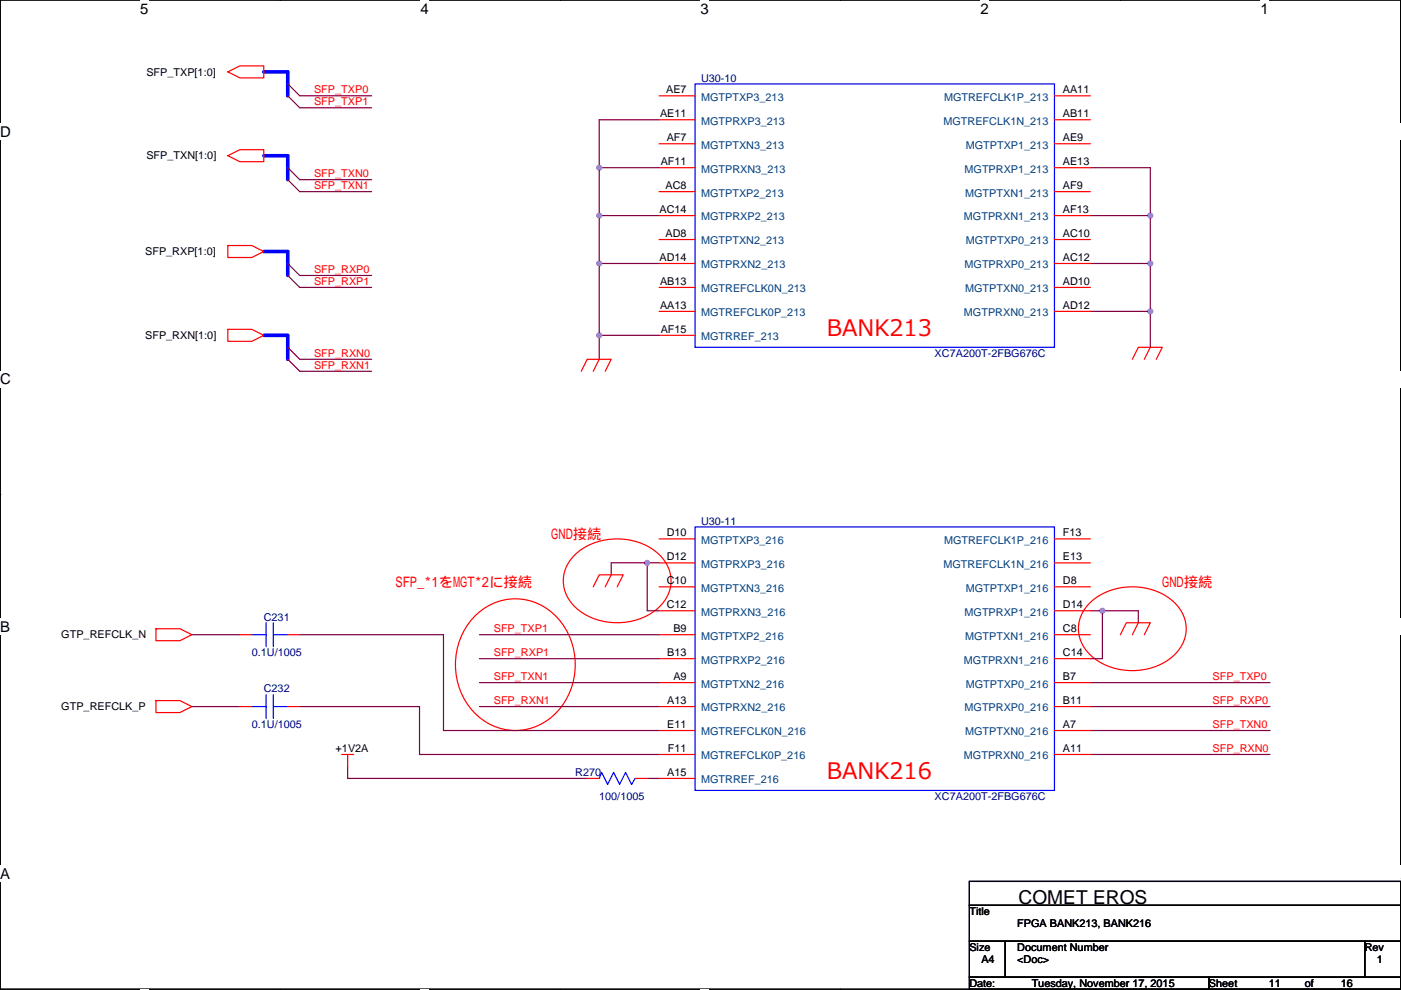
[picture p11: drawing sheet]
<svg xmlns="http://www.w3.org/2000/svg" width="297mm" height="210mm" viewBox="0 0 297 210" stroke-linecap="round" stroke-linejoin="round" font-family="sans-serif">
<path d="M0 0h297v209.8h-297z" fill="none" stroke="#000" stroke-width=".25"/>
<g fill="#fff">
<path d="M29.7 0h1.8v3.5h-1.8z"/>
<path d="M29.7 209.8l1.8 .1z"/>
</g>
<path d="M59.4 0h.1M59.4 209.8h.1" fill="none" stroke="#000" stroke-width=".25"/>
<g fill="#fff">
<path d="M89.1 0h1.8v3.5h-1.8z"/>
<path d="M89.1 209.8l1.8 .1z"/>
</g>
<path d="M118.8 0h.1M118.8 209.8h.1" fill="none" stroke="#000" stroke-width=".25"/>
<g fill="#fff">
<path d="M148.5 0h1.8v3.5h-1.8z"/>
<path d="M148.5 209.8l1.8 .1z"/>
</g>
<path d="M178.2 0h.1M178.2 209.8h.1" fill="none" stroke="#000" stroke-width=".25"/>
<g fill="#fff">
<path d="M207.9 0h1.8v3.5h-1.8z"/>
<path d="M207.9 209.8l1.8 .1z"/>
</g>
<path d="M237.6 0h.1M237.6 209.8h.1" fill="none" stroke="#000" stroke-width=".25"/>
<g fill="#fff">
<path d="M267.3 0h1.7v3.5h-1.7z"/>
<path d="M267.3 209.8l1.7 .1z"/>
<path d="M0 26.2h2.3v3.6h-2.3z"/>
<path d="M297 26.2v3.6z"/>
<path d="M0 78.7h2.3v3.5h-2.3z"/>
<path d="M297 78.7v3.5z"/>
</g>
<path d="M0 52.5h.1M297 52.5h.1" fill="none" stroke="#000" stroke-width=".25"/>
<g fill="#fff">
<path d="M0 131.1h2.2v3.6h-2.2z"/>
<path d="M297 131.1v3.6z"/>
</g>
<path d="M0 104.9h.1M297 104.9h.1" fill="none" stroke="#000" stroke-width=".25"/>
<path d="M0 104.9h.1M297 104.9h.1" fill="none" stroke="#000" stroke-width=".21"/>
<g fill="#fff">
<path d="M0 183.6h2.2v3.5h-2.2z"/>
<path d="M297 183.6v3.5z"/>
</g>
<path d="M0 157.4h.1M297 157.4h.1M205.5 187h91.5v5h-91.5zM205.5 192h91.5v7.7h-91.5zM205.5 199.7h7.7v7.6h-7.7zM213.2 199.7h76.2v7.6h-76.2zM289.4 199.7h7.6v7.6h-7.6zM205.5 207.3h50.8v2.5h-50.8zM256.3 207.3h40.7v2.5h-40.7z" fill="none" stroke="#000" stroke-width=".25"/>
<g fill="none" stroke="#f00" stroke-width=".25">
<path d="M48.3 15.2l2.5-1.2h5.1v2.5h-5.1zM48.3 33l2.5-1.2h5.1v2.5h-5.1zM139.7 20.3h7.7M139.7 25.4h7.7M139.7 30.5h7.7M139.7 35.6h7.7M223.6 20.3h7.6M223.6 25.4h7.6M223.6 30.5h7.6M223.6 35.6h7.6M48.3 52.1h5.1l2.5 1.2-2.5 1.3h-5.1zM139.7 40.6h7.7"/>
<path d="M139.7 45.7h7.7M139.7 50.8h7.7M139.7 55.9h7.7M223.6 40.6h7.6M223.6 45.7h7.6M223.6 50.8h7.6M223.6 55.9h7.6M48.3 69.9h5.1l2.5 1.2-2.5 1.3h-5.1zM123.2 78.7l1.3-2.5h5.1l-1.3 2.5M127 76.2l-1.2 2.5M139.7 61h7.7M139.7 66h7.7"/>
<path d="M139.7 71.1h7.7M223.6 61h7.6M223.6 66h7.6M240.1 76.2l1.2-2.5h5.1l-1.2 2.5M243.9 73.7l-1.3 2.5M121.5 118.1a13.5 13.5 0 0 1 18.7 0 7.6 7.6 0 0 1-1.8 11.7 13.6 13.6 0 0 1-16.9-1.5 7.3 7.3 0 0 1 0-10.2zM139.7 114.3h7.7M139.7 119.4h7.7M223.6 114.3h7.6M223.6 119.4h7.6M33.1 133.4h5l2.6 1.2-2.6 1.3h-5zM50.8 134.6h2.6"/>
<path d="M61 134.6h2.5M100.8 130.6a12 12 0 0 1 19.4 3.3 14.6 14.6 0 0 1-5.7 19.8 12.1 12.1 0 0 1-16.2-5.7 15 15 0 0 1 2.5-17.4zM125.8 124.5l1.2-2.6h5.1l-1.2 2.6M129.6 121.9l-1.3 2.6M139.7 124.5h7.7M139.7 129.5h7.7M139.7 134.6h7.7M139.7 139.7h7.7M223.6 124.5h7.6M223.6 129.5h7.6M223.6 134.6h7.6M223.6 139.7h7.6"/>
<path d="M230.7 128.3a13.5 13.5 0 0 1 18.8 0 7.6 7.6 0 0 1-1.8 11.7 13.6 13.6 0 0 1-17-1.6 7.3 7.3 0 0 1 0-10.1zM237.5 134.6l1.3-2.5h5.1l-1.3 2.5M241.3 132.1l-1.2 2.5M33.1 148.6h5l2.6 1.3-2.6 1.2h-5zM50.8 149.9h2.6M61 149.9h2.5M139.7 144.8h7.7M139.7 149.9h7.7M139.7 154.9h7.7M223.6 144.8h7.6M223.6 149.9h7.6M223.6 154.9h7.6"/>
<path d="M72.4 160h2.6M73.7 160v2.6M124.5 165.1h2.5M134.7 165.1h2.5M139.7 160h7.7M139.7 165.1h7.7M223.6 160h7.6"/>
</g>
<g fill="none" stroke="#800040" stroke-width=".25">
<path d="M61 17.8l2.5 2.5h15.3M61 20.3l2.5 2.6h15.3M61 38.1l2.5 2.5h15.3M61 35.6l2.5 2.5h15.3M127 35.6h12.7M127 35.6v10.1M139.7 25.4h-12.7v10.2M231.2 35.6h12.7v10.1M61 58.4l2.5 2.6h15.3M61 55.9l2.5 2.5h15.3M127 55.9h12.7M127 45.7h12.7"/>
<path d="M127 55.9v15.2M127 45.7v10.2M231.2 55.9h12.7M231.2 45.7h12.7M243.9 55.9v10.1M243.9 45.7v10.2M61 76.2l2.5 2.5h15.3M61 73.7l2.5 2.5h15.3M127 71.1v5.1M127 71.1h12.7M231.2 66h12.7M243.9 66v7.7"/>
<path d="M137.2 119.4h-7.6v2.5M139.7 119.4h-2.5v10.1h2.5M40.7 134.6h10.1M63.5 134.6h30.5v20.3h45.7M101.6 139.7h38.1M101.6 134.6h38.1M231.2 129.5h2.5M233.7 129.5h7.6v2.6M233.7 129.5v10.2h-2.5M40.7 149.9h10.1M63.5 149.9h25.4v10.1h50.8M101.6 149.9h38.1"/>
<path d="M101.6 144.8h38.1M231.2 144.8h38.1M231.2 149.9h38.1M231.2 154.9h38.1M73.7 162.6v2.5h50.8M137.2 165.1h2.5M231.2 160h38.1"/>
</g>
<path d="M55.9 15.2h5.1v5.1M55.9 33h5.1v5.1M55.9 53.3h5.1v5.1M55.9 71.1h5.1v5.1" fill="none" stroke="#00f" stroke-width=".76"/>
<g fill="#f0f" stroke="#f0f" stroke-width=".25">
<circle cx="137.2" cy="119.4" r=".51"/>
<circle cx="127" cy="35.6" r=".51"/>
<circle cx="127" cy="71.1" r=".51"/>
<circle cx="127" cy="55.9" r=".51"/>
<circle cx="127" cy="45.7" r=".51"/>
<circle cx="243.9" cy="66" r=".51"/>
<circle cx="243.9" cy="55.9" r=".51"/>
<circle cx="243.9" cy="45.7" r=".51"/>
<circle cx="233.7" cy="129.5" r=".51"/>
</g>
<path d="M147.4 17.8h76.2v55.9h-76.2zM147.4 111.8h76.2v55.8h-76.2zM53.4 134.6h3M56.4 132.1v5.1M58 134.6h3M58 132.1v5.1M53.4 149.9h3M56.4 147.3v5.1M58 149.9h3M58 147.3v5.1M127 165.1l.6-1.3 1.2 2.6 1.3-2.6 1.3 2.6 1.2-2.6 1.3 2.6 .8-1.3" fill="none" stroke="#00f" stroke-width=".25"/>
<g font-size="4.8" fill="#f00">
<text x="175.3" y="71.2">BANK213</text>
<text x="175.3" y="165.1">BANK216</text>
</g>
<text font-size="4.1" x="215.9" y="191.6">COMET EROS</text>
<g font-size="3.2">
<text x="29.7" y="2.9">5</text>
<text x="89.1" y="2.9">4</text>
<text x="148.5" y="2.9">3</text>
<text x="207.9" y="2.9">2</text>
<text x="267.3" y="2.9">1</text>
<text x="0" y="29.1">D</text>
<text x="0" y="81.5">C</text>
<text x="0" y="134">B</text>
<text x="0" y="186.4">A</text>
<text x="297" y="186.4">A</text>
</g>
<g font-size="3" fill="#f00">
<text x="116.9" y="114.4">GND接続</text>
<text x="83.9" y="124.5">SFP_*1をMGT*2に接続</text>
<text x="246.4" y="124.5">GND接続</text>
</g>
<g font-size="2.3">
<text x="31" y="16">SFP_TXP[1:0]</text>
<text x="141.2" y="19.8">AE7</text>
<text x="225.3" y="19.8">AA11</text>
<text x="139.9" y="24.9">AE11</text>
<text x="141.4" y="30">AF7</text>
<text x="225.3" y="30">AE9</text>
<text x="225.3" y="24.9">AB11</text>
<text x="31" y="33.8">SFP_TXN[1:0]</text>
<text x="140.1" y="35.1">AF11</text>
<text x="225.3" y="35.1">AE13</text>
<text x="141.1" y="40.1">AC8</text>
<text x="225.3" y="40.1">AF9</text>
<text x="139.8" y="45.2">AC14</text>
<text x="225.3" y="45.2">AF13</text>
<text x="141.1" y="50.3">AD8</text>
<text x="225.3" y="50.3">AC10</text>
<text x="30.8" y="54.1">SFP_RXP[1:0]</text>
<text x="139.8" y="55.4">AD14</text>
<text x="225.3" y="55.4">AC12</text>
<text x="139.9" y="60.5">AB13</text>
<text x="139.9" y="65.5">AA13</text>
<text x="225.3" y="65.5">AD12</text>
<text x="225.3" y="60.5">AD10</text>
<text x="30.8" y="71.9">SFP_RXN[1:0]</text>
<text x="140.1" y="70.6">AF15</text>
<text x="141.4" y="113.8">D10</text>
<text x="225.3" y="113.8">F13</text>
<text x="141.4" y="118.9">D12</text>
<text x="225.3" y="118.9">E13</text>
<text x="141.4" y="124">C10</text>
<text x="225.3" y="124">D8</text>
<text x="141.4" y="129">C12</text>
<text x="225.3" y="129">D14</text>
<text x="13" y="135.4">GTP_REFCLK_N</text>
<text x="142.8" y="134.1">B9</text>
<text x="225.3" y="134.1">C8</text>
<text x="141.5" y="139.2">B13</text>
<text x="225.3" y="139.2">C14</text>
<text x="141.5" y="149.4">A13</text>
<text x="142.8" y="144.3">A9</text>
<text x="225.3" y="149.4">B11</text>
<text x="225.3" y="144.3">B7</text>
<text x="13" y="150.7">GTP_REFCLK_P</text>
<text x="141.5" y="154.4">E11</text>
<text x="225.3" y="154.4">A7</text>
<text x="71.2" y="159.6">+1V2A</text>
<text x="141.6" y="159.5">F11</text>
<text x="225.3" y="159.5">A11</text>
<text x="141.5" y="164.6">A15</text>
<text x="205.5" y="194.1">Title</text>
<text x="215.7" y="196.6">FPGA BANK213, BANK216</text>
<text x="205.5" y="201.7">Size</text>
<text x="215.7" y="201.7">Document Number</text>
<text x="289.3" y="201.7">Rev</text>
<text x="205.5" y="209.3">Date:</text>
<text x="208.1" y="204.3">A4</text>
<text x="215.7" y="204.3">&lt;Doc&gt;</text>
<text x="218.7" y="209.3">Tuesday, November 17, 2015</text>
<text x="256.3" y="209.3">Sheet</text>
<text x="269" y="209.3">11</text>
<text x="276.7" y="209.3">of</text>
<text x="284.3" y="209.3">16</text>
<text x="291.9" y="204.3">1</text>
</g>
<g font-size="2.3" fill="#000080">
<text x="148.6" y="17.3">U30-10</text>
<text x="198.2" y="75.7">XC7A200T-2FBG676C</text>
<text x="148.6" y="111.3">U30-11</text>
<text x="55.9" y="131.6">C231</text>
<text x="53.4" y="139.2">0.1U/1005</text>
<text x="55.9" y="146.9">C232</text>
<text x="53.4" y="154.5">0.1U/1005</text>
<text x="122" y="164.6">R270</text>
<text x="127" y="169.7">100/1005</text>
<text x="198.2" y="169.7">XC7A200T-2FBG676C</text>
</g>
<g font-size="2.3" fill="#f00">
<text x="66.6" y="22.3">SFP_TXP1</text>
<text x="66.6" y="19.8">SFP_TXP0</text>
<text x="66.6" y="40.1">SFP_TXN1</text>
<text x="66.6" y="37.6">SFP_TXN0</text>
<text x="66.6" y="57.9">SFP_RXP0</text>
<text x="66.6" y="60.4">SFP_RXP1</text>
<text x="66.6" y="75.7">SFP_RXN0</text>
<text x="66.6" y="78.2">SFP_RXN1</text>
<text x="104.7" y="134.1">SFP_TXP1</text>
<text x="104.7" y="139.2">SFP_RXP1</text>
<text x="104.7" y="149.3">SFP_RXN1</text>
<text x="104.7" y="144.2">SFP_TXN1</text>
<text x="257.1" y="144.2">SFP_TXP0</text>
<text x="257.1" y="149.3">SFP_RXP0</text>
<text x="257.1" y="154.4">SFP_TXN0</text>
<text x="257.1" y="159.5">SFP_RXN0</text>
</g>
<g font-size="2.3" fill="#004080">
<text x="148.6" y="21.4">MGTPTXP3_213</text>
<text x="200.1" y="21.4">MGTREFCLK1P_213</text>
<text x="148.6" y="26.4">MGTPRXP3_213</text>
<text x="200" y="26.4">MGTREFCLK1N_213</text>
<text x="148.6" y="31.5">MGTPTXN3_213</text>
<text x="204.8" y="31.5">MGTPTXP1_213</text>
<text x="148.6" y="36.6">MGTPRXN3_213</text>
<text x="148.6" y="41.7">MGTPTXP2_213</text>
<text x="204.5" y="36.6">MGTPRXP1_213</text>
<text x="204.6" y="41.7">MGTPTXN1_213</text>
<text x="148.6" y="46.8">MGTPRXP2_213</text>
<text x="204.4" y="46.8">MGTPRXN1_213</text>
<text x="148.6" y="51.8">MGTPTXN2_213</text>
<text x="204.8" y="51.8">MGTPTXP0_213</text>
<text x="148.6" y="56.9">MGTPRXN2_213</text>
<text x="204.5" y="56.9">MGTPRXP0_213</text>
<text x="148.6" y="62">MGTREFCLK0N_213</text>
<text x="204.6" y="62">MGTPTXN0_213</text>
<text x="148.6" y="67.1">MGTREFCLK0P_213</text>
<text x="204.4" y="67.1">MGTPRXN0_213</text>
<text x="148.6" y="72.2">MGTRREF_213</text>
<text x="148.6" y="115.3">MGTPTXP3_216</text>
<text x="200.1" y="115.3">MGTREFCLK1P_216</text>
<text x="148.6" y="120.4">MGTPRXP3_216</text>
<text x="148.6" y="125.5">MGTPTXN3_216</text>
<text x="200" y="120.4">MGTREFCLK1N_216</text>
<text x="204.8" y="125.5">MGTPTXP1_216</text>
<text x="148.6" y="130.6">MGTPRXN3_216</text>
<text x="204.5" y="130.6">MGTPRXP1_216</text>
<text x="148.6" y="135.7">MGTPTXP2_216</text>
<text x="204.6" y="135.7">MGTPTXN1_216</text>
<text x="148.6" y="140.7">MGTPRXP2_216</text>
<text x="204.4" y="140.7">MGTPRXN1_216</text>
<text x="148.6" y="145.8">MGTPTXN2_216</text>
<text x="204.8" y="145.8">MGTPTXP0_216</text>
<text x="148.6" y="150.9">MGTPRXN2_216</text>
<text x="148.6" y="156">MGTREFCLK0N_216</text>
<text x="204.5" y="150.9">MGTPRXP0_216</text>
<text x="204.6" y="156">MGTPTXN0_216</text>
<text x="148.6" y="161.1">MGTREFCLK0P_216</text>
<text x="204.4" y="161.1">MGTPRXN0_216</text>
<text x="148.6" y="166.1">MGTRREF_216</text>
</g>
</svg>
